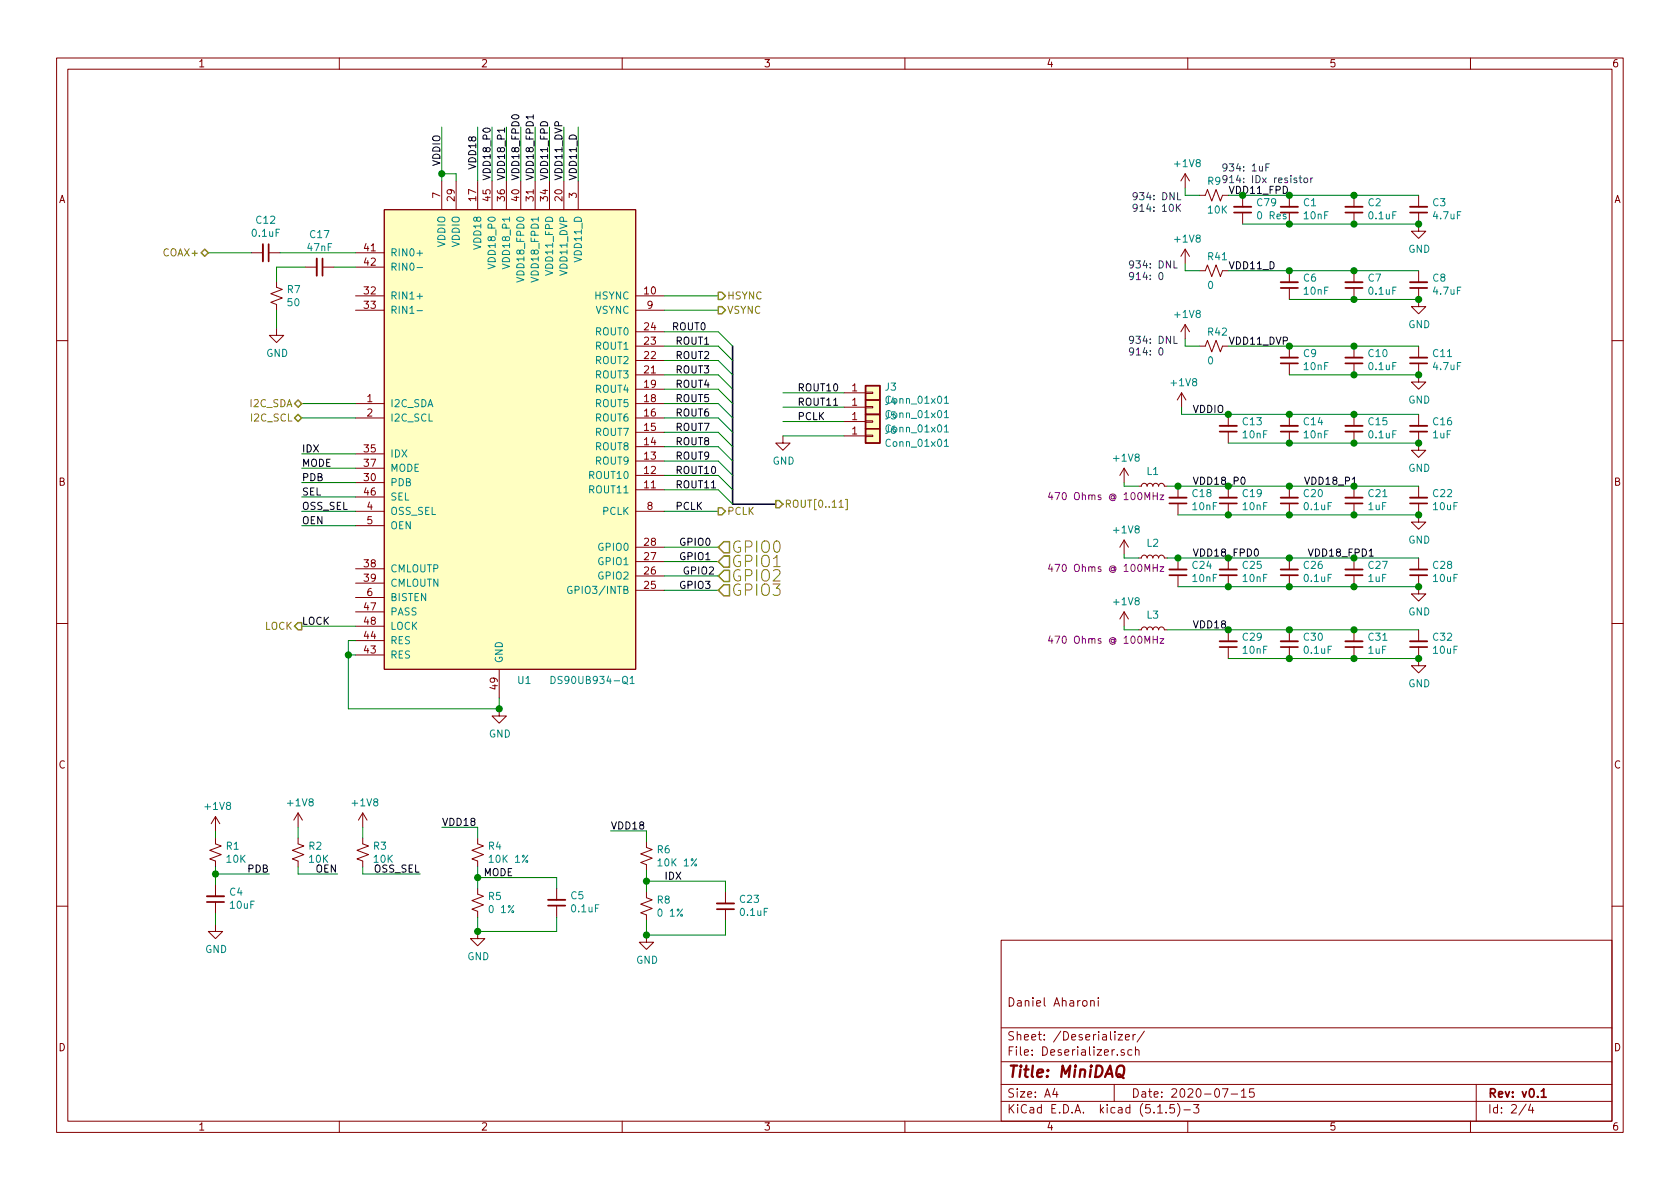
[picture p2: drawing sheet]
EESchema Schematic File Version 4
EELAYER 30 0
EELAYER END
$Descr A4 11693 8268
encoding utf-8
Sheet 2 4
Title "MiniDAQ"
Date "2020-07-15"
Rev "v0.1"
Comp ""
Comment1 "Daniel Aharoni"
Comment2 ""
Comment3 ""
Comment4 ""
$EndDescr
$Comp
L .SERDES:DS90UB934-Q1 U1
U 1 1
P 3275 1450
F 0 "U1" H 3650 -1825 50  0000 C CNN
F 1 "DS90UB934-Q1" H 4125 -1825 50  0000 C CNN
F 2 ".Package_QFN:QFN_49_P50_700X700X100L40X24T410N" H 4575 -1850 50  0001 C CNN
F 3 "http://www.ti.com/lit/ds/symlink/ds90ub934-q1.pdf" H 4375 900 50  0001 C CNN
F 4 "DS90UB914ATRHSJQ1" H 3275 1450 50  0001 C CNN "Description"
F 5 "DS90UB914ATRHSJQ1" H 3275 1450 50  0001 C CNN "Part Number"
	1    3275 1450
	1    0    0    -1  
$EndComp
Wire Wire Line
	3075 1250 3075 1200
Wire Wire Line
	3175 1250 3175 1200
Wire Wire Line
	3175 1200 3075 1200
Connection ~ 3075 1200
Wire Wire Line
	3075 1200 3075 875 
Wire Wire Line
	3325 1250 3325 875 
Wire Wire Line
	3425 1250 3425 875 
Wire Wire Line
	3525 1250 3525 875 
Wire Wire Line
	3625 1250 3625 875 
Wire Wire Line
	3725 1250 3725 875 
Wire Wire Line
	3825 1250 3825 875 
Wire Wire Line
	3925 1250 3925 875 
Wire Wire Line
	4025 1250 4025 875 
Text Label 3075 1150 1    50   ~ 0
VDDIO
Text Label 3325 1175 1    50   ~ 0
VDD18
Text Label 3425 1250 1    50   ~ 0
VDD18_P0
Text Label 3525 1250 1    50   ~ 0
VDD18_P1
Text Label 3625 1250 1    50   ~ 0
VDD18_FPD0
Text Label 3725 1250 1    50   ~ 0
VDD18_FPD1
Text Label 3825 1250 1    50   ~ 0
VDD11_FPD
Text Label 3925 1250 1    50   ~ 0
VDD11_DVP
Text Label 4025 1250 1    50   ~ 0
VDD11_D
Wire Wire Line
	2475 1750 1950 1750
Wire Wire Line
	2475 1850 2325 1850
$Comp
L .Device:C_Small C12
U 1 1
P 1850 1750
F 0 "C12" V 1621 1750 50  0000 C CNN
F 1 "0.1uF" V 1712 1750 50  0000 C CNN
F 2 ".Capacitor:C_0201_0603Metric_L" H 1850 1750 50  0001 C CNN
F 3 "~" H 1850 1750 50  0001 C CNN
F 4 "CC0201KRX5R6BB104" H 1850 1750 50  0001 C CNN "Description"
F 5 "CC0201KRX5R6BB104" H 1850 1750 50  0001 C CNN "Part Number"
	1    1850 1750
	0    1    1    0   
$EndComp
$Comp
L .Device:C_Small C17
U 1 1
P 2225 1850
F 0 "C17" V 1996 1850 50  0000 C CNN
F 1 "47nF" V 2087 1850 50  0000 C CNN
F 2 ".Capacitor:C_0201_0603Metric_L" H 2225 1850 50  0001 C CNN
F 3 "~" H 2225 1850 50  0001 C CNN
F 4 "CC0201KRX5R5BB473" H 2225 1850 50  0001 C CNN "Description"
F 5 "CC0201KRX5R5BB473" H 2225 1850 50  0001 C CNN "Part Number"
	1    2225 1850
	0    1    1    0   
$EndComp
$Comp
L .Device:R_Small_US R7
U 1 1
P 1925 2050
F 0 "R7" H 1993 2096 50  0000 L CNN
F 1 "50" H 1993 2005 50  0000 L CNN
F 2 ".Resistor:R_0201_0603Metric_ERJ_L" H 1925 2050 50  0001 C CNN
F 3 "~" H 1925 2050 50  0001 C CNN
F 4 "ERJ-1GNF49R9C" H 1925 2050 50  0001 C CNN "Description"
F 5 "ERJ-1GNF49R9C" H 1925 2050 50  0001 C CNN "Part Number"
	1    1925 2050
	1    0    0    -1  
$EndComp
Wire Wire Line
	2125 1850 1925 1850
Wire Wire Line
	1925 1850 1925 1950
Wire Wire Line
	1925 2150 1925 2275
Wire Wire Line
	1750 1750 1450 1750
Text HLabel 1450 1750 0    50   BiDi ~ 0
COAX+
$Comp
L power:GND #PWR012
U 1 1
P 1925 2275
F 0 "#PWR012" H 1925 2025 50  0001 C CNN
F 1 "GND" H 1930 2102 50  0000 C CNN
F 2 "" H 1925 2275 50  0001 C CNN
F 3 "" H 1925 2275 50  0001 C CNN
	1    1925 2275
	1    0    0    -1  
$EndComp
Wire Wire Line
	2475 2800 2100 2800
Wire Wire Line
	2475 2900 2100 2900
Text HLabel 2100 2800 0    50   BiDi ~ 0
I2C_SDA
Text HLabel 2100 2900 0    50   BiDi ~ 0
I2C_SCL
Wire Wire Line
	2475 3150 2100 3150
Wire Wire Line
	2475 3250 2100 3250
Wire Wire Line
	2475 3350 2100 3350
Wire Wire Line
	2475 3450 2100 3450
Wire Wire Line
	2475 3550 2100 3550
Wire Wire Line
	2475 3650 2100 3650
Text Label 2100 3150 0    50   ~ 0
IDX
Text Label 2100 3250 0    50   ~ 0
MODE
Text Label 2100 3350 0    50   ~ 0
PDB
Text Label 2100 3450 0    50   ~ 0
SEL
Text Label 2100 3550 0    50   ~ 0
OSS_SEL
Text Label 2100 3650 0    50   ~ 0
OEN
Wire Wire Line
	2475 4450 2425 4450
Wire Wire Line
	2425 4450 2425 4550
Wire Wire Line
	2425 4550 2475 4550
Wire Wire Line
	3475 4850 3475 4925
Wire Wire Line
	3475 4925 2425 4925
Wire Wire Line
	2425 4925 2425 4550
Connection ~ 2425 4550
$Comp
L power:GND #PWR020
U 1 1
P 3475 4925
F 0 "#PWR020" H 3475 4675 50  0001 C CNN
F 1 "GND" H 3480 4752 50  0000 C CNN
F 2 "" H 3475 4925 50  0001 C CNN
F 3 "" H 3475 4925 50  0001 C CNN
	1    3475 4925
	1    0    0    -1  
$EndComp
Connection ~ 3475 4925
Wire Wire Line
	5000 3800 4625 3800
Wire Wire Line
	5000 3900 4625 3900
Wire Wire Line
	5000 4000 4625 4000
Wire Wire Line
	5000 4100 4625 4100
Wire Wire Line
	5000 2050 4625 2050
Wire Wire Line
	5000 2150 4625 2150
Wire Wire Line
	5000 2300 4625 2300
Wire Wire Line
	5000 2400 4625 2400
Wire Wire Line
	5000 2500 4625 2500
Wire Wire Line
	5000 2600 4625 2600
Wire Wire Line
	5000 2700 4625 2700
Wire Wire Line
	5000 2800 4625 2800
Wire Wire Line
	5000 2900 4625 2900
Wire Wire Line
	5000 3000 4625 3000
Wire Wire Line
	5000 3100 4625 3100
Wire Wire Line
	5000 3200 4625 3200
Wire Wire Line
	5000 3300 4625 3300
Wire Wire Line
	5000 3400 4625 3400
Wire Wire Line
	5000 3550 4625 3550
Text HLabel 5000 3550 2    50   Output ~ 0
PCLK
Text HLabel 5000 2050 2    50   Output ~ 0
HSYNC
Text HLabel 5000 2150 2    50   Output ~ 0
VSYNC
Entry Wire Line
	5000 2300 5100 2400
Entry Wire Line
	5000 2400 5100 2500
Entry Wire Line
	5000 2500 5100 2600
Entry Wire Line
	5000 2600 5100 2700
Entry Wire Line
	5000 2700 5100 2800
Entry Wire Line
	5000 2800 5100 2900
Entry Wire Line
	5000 2900 5100 3000
Entry Wire Line
	5000 3000 5100 3100
Entry Wire Line
	5000 3100 5100 3200
Entry Wire Line
	5000 3200 5100 3300
Entry Wire Line
	5000 3300 5100 3400
Entry Wire Line
	5000 3400 5100 3500
Wire Bus Line
	5100 3500 5400 3500
Text HLabel 5400 3500 2    50   Output ~ 0
ROUT[0..11]
Text Label 4675 2300 0    50   ~ 0
ROUT0
Text Label 4700 2400 0    50   ~ 0
ROUT1
Text Label 4700 2500 0    50   ~ 0
ROUT2
Text Label 4700 2600 0    50   ~ 0
ROUT3
Text Label 4700 2700 0    50   ~ 0
ROUT4
Text Label 4700 2800 0    50   ~ 0
ROUT5
Text Label 4700 2900 0    50   ~ 0
ROUT6
Text Label 4700 3000 0    50   ~ 0
ROUT7
Text Label 4700 3100 0    50   ~ 0
ROUT8
Text Label 4700 3200 0    50   ~ 0
ROUT9
Text Label 4700 3300 0    50   ~ 0
ROUT10
Text Label 4700 3400 0    50   ~ 0
ROUT11
$Comp
L .Device:C_Small C4
U 1 1
P 1500 6250
F 0 "C4" H 1408 6204 50  0000 R CNN
F 1 "10uF" H 1408 6295 50  0000 R CNN
F 2 ".Capacitor:C_0402_1005Metric_L" H 1500 6250 50  0001 C CNN
F 3 "~" H 1500 6250 50  0001 C CNN
F 4 "CC0402MRX5R5BB106" H 1500 6250 50  0001 C CNN "Description"
F 5 "CC0402MRX5R5BB106" H 1500 6250 50  0001 C CNN "Part Number"
	1    1500 6250
	-1   0    0    1   
$EndComp
$Comp
L .Device:R_Small_US R1
U 1 1
P 1500 5925
F 0 "R1" H 1568 5971 50  0000 L CNN
F 1 "10K" H 1568 5880 50  0000 L CNN
F 2 ".Resistor:R_0201_0603Metric_ERJ_L" H 1500 5925 50  0001 C CNN
F 3 "~" H 1500 5925 50  0001 C CNN
F 4 "ERJ-1GNF1002C" H 1500 5925 50  0001 C CNN "Description"
F 5 "ERJ-1GNF1002C" H 1500 5925 50  0001 C CNN "Part Number"
	1    1500 5925
	1    0    0    -1  
$EndComp
Wire Wire Line
	1500 6150 1500 6075
Wire Wire Line
	1500 6075 1875 6075
Connection ~ 1500 6075
Wire Wire Line
	1500 6075 1500 6025
Wire Wire Line
	1500 5825 1500 5775
Wire Wire Line
	1500 6350 1500 6425
$Comp
L power:GND #PWR05
U 1 1
P 1500 6425
F 0 "#PWR05" H 1500 6175 50  0001 C CNN
F 1 "GND" H 1505 6252 50  0000 C CNN
F 2 "" H 1500 6425 50  0001 C CNN
F 3 "" H 1500 6425 50  0001 C CNN
	1    1500 6425
	1    0    0    -1  
$EndComp
$Comp
L power:+1V8 #PWR03
U 1 1
P 1500 5775
F 0 "#PWR03" H 1500 5625 50  0001 C CNN
F 1 "+1V8" H 1515 5948 50  0000 C CNN
F 2 "" H 1500 5775 50  0001 C CNN
F 3 "" H 1500 5775 50  0001 C CNN
	1    1500 5775
	1    0    0    -1  
$EndComp
Text Label 1875 6075 2    50   ~ 0
PDB
$Comp
L .Device:R_Small_US R2
U 1 1
P 2075 5925
F 0 "R2" H 2143 5971 50  0000 L CNN
F 1 "10K" H 2143 5880 50  0000 L CNN
F 2 ".Resistor:R_0201_0603Metric_ERJ_L" H 2075 5925 50  0001 C CNN
F 3 "~" H 2075 5925 50  0001 C CNN
F 4 "ERJ-1GNF1002C" H 2075 5925 50  0001 C CNN "Description"
F 5 "ERJ-1GNF1002C" H 2075 5925 50  0001 C CNN "Part Number"
	1    2075 5925
	1    0    0    -1  
$EndComp
$Comp
L .Device:R_Small_US R3
U 1 1
P 2525 5925
F 0 "R3" H 2593 5971 50  0000 L CNN
F 1 "10K" H 2593 5880 50  0000 L CNN
F 2 ".Resistor:R_0201_0603Metric_ERJ_L" H 2525 5925 50  0001 C CNN
F 3 "~" H 2525 5925 50  0001 C CNN
F 4 "ERJ-1GNF1002C" H 2525 5925 50  0001 C CNN "Description"
F 5 "ERJ-1GNF1002C" H 2525 5925 50  0001 C CNN "Part Number"
	1    2525 5925
	1    0    0    -1  
$EndComp
Wire Wire Line
	2075 6025 2075 6075
Wire Wire Line
	2075 6075 2350 6075
Wire Wire Line
	2525 6025 2525 6075
Wire Wire Line
	2525 6075 2925 6075
Wire Wire Line
	2525 5825 2525 5750
Wire Wire Line
	2075 5825 2075 5750
$Comp
L power:+1V8 #PWR01
U 1 1
P 2075 5750
F 0 "#PWR01" H 2075 5600 50  0001 C CNN
F 1 "+1V8" H 2090 5923 50  0000 C CNN
F 2 "" H 2075 5750 50  0001 C CNN
F 3 "" H 2075 5750 50  0001 C CNN
	1    2075 5750
	1    0    0    -1  
$EndComp
$Comp
L power:+1V8 #PWR02
U 1 1
P 2525 5750
F 0 "#PWR02" H 2525 5600 50  0001 C CNN
F 1 "+1V8" H 2540 5923 50  0000 C CNN
F 2 "" H 2525 5750 50  0001 C CNN
F 3 "" H 2525 5750 50  0001 C CNN
	1    2525 5750
	1    0    0    -1  
$EndComp
Text Label 2350 6075 2    50   ~ 0
OEN
Text Label 2925 6075 2    50   ~ 0
OSS_SEL
$Comp
L .Device:R_Small_US R4
U 1 1
P 3325 5925
F 0 "R4" H 3393 5971 50  0000 L CNN
F 1 "10K 1%" H 3393 5880 50  0000 L CNN
F 2 ".Resistor:R_0201_0603Metric_ERJ_L" H 3325 5925 50  0001 C CNN
F 3 "~" H 3325 5925 50  0001 C CNN
F 4 "ERJ-1GNF1002C" H 3325 5925 50  0001 C CNN "Description"
F 5 "ERJ-1GNF1002C" H 3325 5925 50  0001 C CNN "Part Number"
	1    3325 5925
	1    0    0    -1  
$EndComp
$Comp
L .Device:R_Small_US R5
U 1 1
P 3325 6275
F 0 "R5" H 3393 6321 50  0000 L CNN
F 1 "0 1%" H 3393 6230 50  0000 L CNN
F 2 ".Resistor:R_0201_0603Metric_ERJ_L" H 3325 6275 50  0001 C CNN
F 3 "~" H 3325 6275 50  0001 C CNN
F 4 "ERJ-1GN0R00C" H 3325 6275 50  0001 C CNN "Description"
F 5 "ERJ-1GN0R00C" H 3325 6275 50  0001 C CNN "Part Number"
	1    3325 6275
	1    0    0    -1  
$EndComp
Wire Wire Line
	3325 6025 3325 6100
Wire Wire Line
	3325 6375 3325 6475
Wire Wire Line
	3325 5825 3325 5750
Connection ~ 3325 6100
Wire Wire Line
	3325 6100 3325 6175
Text Label 3575 6100 2    50   ~ 0
MODE
$Comp
L .Device:C_Small C5
U 1 1
P 3875 6275
F 0 "C5" H 3783 6229 50  0000 R CNN
F 1 "0.1uF" H 3783 6320 50  0000 R CNN
F 2 ".Capacitor:C_0201_0603Metric_L" H 3875 6275 50  0001 C CNN
F 3 "~" H 3875 6275 50  0001 C CNN
F 4 "CC0201KRX5R6BB104" H 3875 6275 50  0001 C CNN "Description"
F 5 "CC0201KRX5R6BB104" H 3875 6275 50  0001 C CNN "Part Number"
	1    3875 6275
	-1   0    0    1   
$EndComp
$Comp
L power:GND #PWR07
U 1 1
P 3325 6475
F 0 "#PWR07" H 3325 6225 50  0001 C CNN
F 1 "GND" H 3330 6302 50  0000 C CNN
F 2 "" H 3325 6475 50  0001 C CNN
F 3 "" H 3325 6475 50  0001 C CNN
	1    3325 6475
	1    0    0    -1  
$EndComp
Connection ~ 3325 6475
Wire Wire Line
	3325 6475 3875 6475
Wire Wire Line
	3875 6100 3875 6175
Wire Wire Line
	3325 6100 3875 6100
Wire Wire Line
	3875 6375 3875 6475
$Comp
L .Device:C_Small C2
U 1 1
P 9425 1450
F 0 "C2" H 9333 1404 50  0000 R CNN
F 1 "0.1uF" H 9333 1495 50  0000 R CNN
F 2 ".Capacitor:C_0201_0603Metric_L" H 9425 1450 50  0001 C CNN
F 3 "~" H 9425 1450 50  0001 C CNN
F 4 "CC0201KRX5R6BB104" H 9425 1450 50  0001 C CNN "Description"
F 5 "CC0201KRX5R6BB104" H 9425 1450 50  0001 C CNN "Part Number"
	1    9425 1450
	-1   0    0    1   
$EndComp
$Comp
L .Device:C_Small C1
U 1 1
P 8975 1450
F 0 "C1" H 8883 1404 50  0000 R CNN
F 1 "10nF" H 8883 1495 50  0000 R CNN
F 2 ".Capacitor:C_0201_0603Metric_L" H 8975 1450 50  0001 C CNN
F 3 "~" H 8975 1450 50  0001 C CNN
F 4 "CC0201KRX7R7BB103" H 8975 1450 50  0001 C CNN "Description"
F 5 "CC0201KRX7R7BB103" H 8975 1450 50  0001 C CNN "Part Number"
	1    8975 1450
	-1   0    0    1   
$EndComp
$Comp
L .Device:C_Small C3
U 1 1
P 9875 1450
F 0 "C3" H 9783 1404 50  0000 R CNN
F 1 "4.7uF" H 9783 1495 50  0000 R CNN
F 2 ".Capacitor:C_0402_1005Metric_L" H 9875 1450 50  0001 C CNN
F 3 "~" H 9875 1450 50  0001 C CNN
F 4 "CC0402MRX5R6BB475" H 9875 1450 50  0001 C CNN "Description"
F 5 "CC0402MRX5R6BB475" H 9875 1450 50  0001 C CNN "Part Number"
	1    9875 1450
	-1   0    0    1   
$EndComp
Wire Wire Line
	9875 1350 9425 1350
Connection ~ 9425 1350
Wire Wire Line
	9425 1350 8975 1350
Wire Wire Line
	8975 1550 9425 1550
Connection ~ 9425 1550
Wire Wire Line
	9425 1550 9875 1550
$Comp
L power:GND #PWR04
U 1 1
P 9875 1550
F 0 "#PWR04" H 9875 1300 50  0001 C CNN
F 1 "GND" H 9880 1377 50  0000 C CNN
F 2 "" H 9875 1550 50  0001 C CNN
F 3 "" H 9875 1550 50  0001 C CNN
	1    9875 1550
	1    0    0    -1  
$EndComp
Connection ~ 9875 1550
Text Label 8550 1350 0    50   ~ 0
VDD11_FPD
Wire Wire Line
	8975 1350 8650 1350
Connection ~ 8975 1350
$Comp
L .Device:C_Small C7
U 1 1
P 9425 1975
F 0 "C7" H 9333 1929 50  0000 R CNN
F 1 "0.1uF" H 9333 2020 50  0000 R CNN
F 2 ".Capacitor:C_0201_0603Metric_L" H 9425 1975 50  0001 C CNN
F 3 "~" H 9425 1975 50  0001 C CNN
F 4 "CC0201KRX5R6BB104" H 9425 1975 50  0001 C CNN "Description"
F 5 "CC0201KRX5R6BB104" H 9425 1975 50  0001 C CNN "Part Number"
	1    9425 1975
	-1   0    0    1   
$EndComp
$Comp
L .Device:C_Small C6
U 1 1
P 8975 1975
F 0 "C6" H 8883 1929 50  0000 R CNN
F 1 "10nF" H 8883 2020 50  0000 R CNN
F 2 ".Capacitor:C_0201_0603Metric_L" H 8975 1975 50  0001 C CNN
F 3 "~" H 8975 1975 50  0001 C CNN
F 4 "CC0201KRX7R7BB103" H 8975 1975 50  0001 C CNN "Description"
F 5 "CC0201KRX7R7BB103" H 8975 1975 50  0001 C CNN "Part Number"
	1    8975 1975
	-1   0    0    1   
$EndComp
$Comp
L .Device:C_Small C8
U 1 1
P 9875 1975
F 0 "C8" H 9783 1929 50  0000 R CNN
F 1 "4.7uF" H 9783 2020 50  0000 R CNN
F 2 ".Capacitor:C_0402_1005Metric_L" H 9875 1975 50  0001 C CNN
F 3 "~" H 9875 1975 50  0001 C CNN
F 4 "CC0402MRX5R6BB475" H 9875 1975 50  0001 C CNN "Description"
F 5 "CC0402MRX5R6BB475" H 9875 1975 50  0001 C CNN "Part Number"
	1    9875 1975
	-1   0    0    1   
$EndComp
Wire Wire Line
	9875 1875 9425 1875
Connection ~ 9425 1875
Wire Wire Line
	9425 1875 8975 1875
Wire Wire Line
	8975 2075 9425 2075
Connection ~ 9425 2075
Wire Wire Line
	9425 2075 9875 2075
$Comp
L power:GND #PWR06
U 1 1
P 9875 2075
F 0 "#PWR06" H 9875 1825 50  0001 C CNN
F 1 "GND" H 9880 1902 50  0000 C CNN
F 2 "" H 9875 2075 50  0001 C CNN
F 3 "" H 9875 2075 50  0001 C CNN
	1    9875 2075
	1    0    0    -1  
$EndComp
Connection ~ 9875 2075
Text Label 8550 1875 0    50   ~ 0
VDD11_D
Wire Wire Line
	8975 1875 8550 1875
Connection ~ 8975 1875
$Comp
L .Device:C_Small C10
U 1 1
P 9425 2500
F 0 "C10" H 9333 2454 50  0000 R CNN
F 1 "0.1uF" H 9333 2545 50  0000 R CNN
F 2 ".Capacitor:C_0201_0603Metric_L" H 9425 2500 50  0001 C CNN
F 3 "~" H 9425 2500 50  0001 C CNN
F 4 "CC0201KRX5R6BB104" H 9425 2500 50  0001 C CNN "Description"
F 5 "CC0201KRX5R6BB104" H 9425 2500 50  0001 C CNN "Part Number"
	1    9425 2500
	-1   0    0    1   
$EndComp
$Comp
L .Device:C_Small C9
U 1 1
P 8975 2500
F 0 "C9" H 8883 2454 50  0000 R CNN
F 1 "10nF" H 8883 2545 50  0000 R CNN
F 2 ".Capacitor:C_0201_0603Metric_L" H 8975 2500 50  0001 C CNN
F 3 "~" H 8975 2500 50  0001 C CNN
F 4 "CC0201KRX7R7BB103" H 8975 2500 50  0001 C CNN "Description"
F 5 "CC0201KRX7R7BB103" H 8975 2500 50  0001 C CNN "Part Number"
	1    8975 2500
	-1   0    0    1   
$EndComp
$Comp
L .Device:C_Small C11
U 1 1
P 9875 2500
F 0 "C11" H 9783 2454 50  0000 R CNN
F 1 "4.7uF" H 9783 2545 50  0000 R CNN
F 2 ".Capacitor:C_0402_1005Metric_L" H 9875 2500 50  0001 C CNN
F 3 "~" H 9875 2500 50  0001 C CNN
F 4 "CC0402MRX5R6BB475" H 9875 2500 50  0001 C CNN "Description"
F 5 "CC0402MRX5R6BB475" H 9875 2500 50  0001 C CNN "Part Number"
	1    9875 2500
	-1   0    0    1   
$EndComp
Wire Wire Line
	9875 2400 9425 2400
Connection ~ 9425 2400
Wire Wire Line
	9425 2400 8975 2400
Wire Wire Line
	8975 2600 9425 2600
Connection ~ 9425 2600
Wire Wire Line
	9425 2600 9875 2600
$Comp
L power:GND #PWR08
U 1 1
P 9875 2600
F 0 "#PWR08" H 9875 2350 50  0001 C CNN
F 1 "GND" H 9880 2427 50  0000 C CNN
F 2 "" H 9875 2600 50  0001 C CNN
F 3 "" H 9875 2600 50  0001 C CNN
	1    9875 2600
	1    0    0    -1  
$EndComp
Connection ~ 9875 2600
Text Label 8550 2400 0    50   ~ 0
VDD11_DVP
Wire Wire Line
	8975 2400 8550 2400
Connection ~ 8975 2400
$Comp
L .Device:C_Small C15
U 1 1
P 9425 2975
F 0 "C15" H 9333 2929 50  0000 R CNN
F 1 "0.1uF" H 9333 3020 50  0000 R CNN
F 2 ".Capacitor:C_0201_0603Metric_L" H 9425 2975 50  0001 C CNN
F 3 "~" H 9425 2975 50  0001 C CNN
F 4 "CC0201KRX5R6BB104" H 9425 2975 50  0001 C CNN "Description"
F 5 "CC0201KRX5R6BB104" H 9425 2975 50  0001 C CNN "Part Number"
	1    9425 2975
	-1   0    0    1   
$EndComp
$Comp
L .Device:C_Small C14
U 1 1
P 8975 2975
F 0 "C14" H 8883 2929 50  0000 R CNN
F 1 "10nF" H 8883 3020 50  0000 R CNN
F 2 ".Capacitor:C_0201_0603Metric_L" H 8975 2975 50  0001 C CNN
F 3 "~" H 8975 2975 50  0001 C CNN
F 4 "CC0201KRX7R7BB103" H 8975 2975 50  0001 C CNN "Description"
F 5 "CC0201KRX7R7BB103" H 8975 2975 50  0001 C CNN "Part Number"
	1    8975 2975
	-1   0    0    1   
$EndComp
$Comp
L .Device:C_Small C16
U 1 1
P 9875 2975
F 0 "C16" H 9783 2929 50  0000 R CNN
F 1 "1uF" H 9783 3020 50  0000 R CNN
F 2 ".Capacitor:C_0201_0603Metric_L" H 9875 2975 50  0001 C CNN
F 3 "~" H 9875 2975 50  0001 C CNN
F 4 "CC0201MRX5R5BB105" H 9875 2975 50  0001 C CNN "Description"
F 5 "CC0201MRX5R5BB105" H 9875 2975 50  0001 C CNN "Part Number"
	1    9875 2975
	-1   0    0    1   
$EndComp
Wire Wire Line
	9875 2875 9425 2875
Connection ~ 9425 2875
Wire Wire Line
	9425 2875 8975 2875
Wire Wire Line
	8975 3075 9425 3075
Connection ~ 9425 3075
Wire Wire Line
	9425 3075 9875 3075
$Comp
L power:GND #PWR010
U 1 1
P 9875 3075
F 0 "#PWR010" H 9875 2825 50  0001 C CNN
F 1 "GND" H 9880 2902 50  0000 C CNN
F 2 "" H 9875 3075 50  0001 C CNN
F 3 "" H 9875 3075 50  0001 C CNN
	1    9875 3075
	1    0    0    -1  
$EndComp
Connection ~ 9875 3075
Text Label 8300 2875 0    50   ~ 0
VDDIO
Wire Wire Line
	8975 2875 8550 2875
Connection ~ 8975 2875
$Comp
L .Device:C_Small C13
U 1 1
P 8550 2975
F 0 "C13" H 8458 2929 50  0000 R CNN
F 1 "10nF" H 8458 3020 50  0000 R CNN
F 2 ".Capacitor:C_0201_0603Metric_L" H 8550 2975 50  0001 C CNN
F 3 "~" H 8550 2975 50  0001 C CNN
F 4 "CC0201KRX7R7BB103" H 8550 2975 50  0001 C CNN "Description"
F 5 "CC0201KRX7R7BB103" H 8550 2975 50  0001 C CNN "Part Number"
	1    8550 2975
	-1   0    0    1   
$EndComp
Connection ~ 8550 2875
Wire Wire Line
	8550 2875 8225 2875
Wire Wire Line
	8225 2875 8225 2825
$Comp
L power:+1V8 #PWR09
U 1 1
P 8225 2825
F 0 "#PWR09" H 8225 2675 50  0001 C CNN
F 1 "+1V8" H 8240 2998 50  0000 C CNN
F 2 "" H 8225 2825 50  0001 C CNN
F 3 "" H 8225 2825 50  0001 C CNN
	1    8225 2825
	1    0    0    -1  
$EndComp
Wire Wire Line
	8975 3075 8550 3075
Connection ~ 8975 3075
$Comp
L .Device:C_Small C21
U 1 1
P 9425 3475
F 0 "C21" H 9333 3429 50  0000 R CNN
F 1 "1uF" H 9333 3520 50  0000 R CNN
F 2 ".Capacitor:C_0201_0603Metric_L" H 9425 3475 50  0001 C CNN
F 3 "~" H 9425 3475 50  0001 C CNN
F 4 "CC0201MRX5R5BB105" H 9425 3475 50  0001 C CNN "Description"
F 5 "CC0201MRX5R5BB105" H 9425 3475 50  0001 C CNN "Part Number"
	1    9425 3475
	-1   0    0    1   
$EndComp
$Comp
L .Device:C_Small C20
U 1 1
P 8975 3475
F 0 "C20" H 8883 3429 50  0000 R CNN
F 1 "0.1uF" H 8883 3520 50  0000 R CNN
F 2 ".Capacitor:C_0201_0603Metric_L" H 8975 3475 50  0001 C CNN
F 3 "~" H 8975 3475 50  0001 C CNN
F 4 "CC0201KRX5R6BB104" H 8975 3475 50  0001 C CNN "Description"
F 5 "CC0201KRX5R6BB104" H 8975 3475 50  0001 C CNN "Part Number"
	1    8975 3475
	-1   0    0    1   
$EndComp
$Comp
L .Device:C_Small C22
U 1 1
P 9875 3475
F 0 "C22" H 9783 3429 50  0000 R CNN
F 1 "10uF" H 9783 3520 50  0000 R CNN
F 2 ".Capacitor:C_0402_1005Metric_L" H 9875 3475 50  0001 C CNN
F 3 "~" H 9875 3475 50  0001 C CNN
F 4 "CC0402MRX5R5BB106" H 9875 3475 50  0001 C CNN "Description"
F 5 "CC0402MRX5R5BB106" H 9875 3475 50  0001 C CNN "Part Number"
	1    9875 3475
	-1   0    0    1   
$EndComp
Wire Wire Line
	9875 3375 9425 3375
Connection ~ 9425 3375
Wire Wire Line
	9425 3375 8975 3375
Wire Wire Line
	8975 3575 9425 3575
Connection ~ 9425 3575
Wire Wire Line
	9425 3575 9875 3575
Connection ~ 9875 3575
Text Label 8300 3375 0    50   ~ 0
VDD18_P0
Wire Wire Line
	8975 3375 8550 3375
Connection ~ 8975 3375
$Comp
L .Device:C_Small C19
U 1 1
P 8550 3475
F 0 "C19" H 8458 3429 50  0000 R CNN
F 1 "10nF" H 8458 3520 50  0000 R CNN
F 2 ".Capacitor:C_0201_0603Metric_L" H 8550 3475 50  0001 C CNN
F 3 "~" H 8550 3475 50  0001 C CNN
F 4 "CC0201KRX7R7BB103" H 8550 3475 50  0001 C CNN "Description"
F 5 "CC0201KRX7R7BB103" H 8550 3475 50  0001 C CNN "Part Number"
	1    8550 3475
	-1   0    0    1   
$EndComp
Connection ~ 8550 3375
Wire Wire Line
	8975 3575 8550 3575
Connection ~ 8975 3575
$Comp
L power:+1V8 #PWR011
U 1 1
P 7825 3350
F 0 "#PWR011" H 7825 3200 50  0001 C CNN
F 1 "+1V8" H 7840 3523 50  0000 C CNN
F 2 "" H 7825 3350 50  0001 C CNN
F 3 "" H 7825 3350 50  0001 C CNN
	1    7825 3350
	1    0    0    -1  
$EndComp
$Comp
L .Device:C_Small C18
U 1 1
P 8200 3475
F 0 "C18" H 8108 3429 50  0000 R CNN
F 1 "10nF" H 8108 3520 50  0000 R CNN
F 2 ".Capacitor:C_0201_0603Metric_L" H 8200 3475 50  0001 C CNN
F 3 "~" H 8200 3475 50  0001 C CNN
F 4 "CC0201KRX7R7BB103" H 8200 3475 50  0001 C CNN "Description"
F 5 "CC0201KRX7R7BB103" H 8200 3475 50  0001 C CNN "Part Number"
	1    8200 3475
	-1   0    0    1   
$EndComp
Wire Wire Line
	8200 3375 8550 3375
$Comp
L .Inductor:BLM18PG471SN1D L1
U 1 1
P 8025 3375
F 0 "L1" V 8125 3375 50  0000 C CNN
F 1 "BLM18PG471SN1D" H 8075 3225 50  0001 L CNN
F 2 ".Inductor:L_0603_1608Metric_L" H 8075 3675 50  0001 C CNN
F 3 "https://www.murata.com/en-us/products/productdata/8796738650142/ENFA0003.pdf" H 8025 3375 50  0001 C CNN
F 4 "470 Ohms @ 100MHz" V 7950 3700 50  0000 C CNN "Note"
F 5 "0603" H 8175 3125 50  0001 C CNN "Size"
F 6 "BLM18PG471SN1D" H 8025 3375 50  0001 C CNN "Description"
F 7 "BLM18PG471SN1D" H 8025 3375 50  0001 C CNN "Part Number"
	1    8025 3375
	0    -1   -1   0   
$EndComp
Wire Wire Line
	8200 3375 8125 3375
Connection ~ 8200 3375
Wire Wire Line
	7925 3375 7825 3375
Wire Wire Line
	7825 3375 7825 3350
$Comp
L power:GND #PWR013
U 1 1
P 9875 3575
F 0 "#PWR013" H 9875 3325 50  0001 C CNN
F 1 "GND" H 9880 3402 50  0000 C CNN
F 2 "" H 9875 3575 50  0001 C CNN
F 3 "" H 9875 3575 50  0001 C CNN
	1    9875 3575
	1    0    0    -1  
$EndComp
$Comp
L .Device:C_Small C27
U 1 1
P 9425 3975
F 0 "C27" H 9333 3929 50  0000 R CNN
F 1 "1uF" H 9333 4020 50  0000 R CNN
F 2 ".Capacitor:C_0201_0603Metric_L" H 9425 3975 50  0001 C CNN
F 3 "~" H 9425 3975 50  0001 C CNN
F 4 "CC0201MRX5R5BB105" H 9425 3975 50  0001 C CNN "Description"
F 5 "CC0201MRX5R5BB105" H 9425 3975 50  0001 C CNN "Part Number"
	1    9425 3975
	-1   0    0    1   
$EndComp
$Comp
L .Device:C_Small C26
U 1 1
P 8975 3975
F 0 "C26" H 8883 3929 50  0000 R CNN
F 1 "0.1uF" H 8883 4020 50  0000 R CNN
F 2 ".Capacitor:C_0201_0603Metric_L" H 8975 3975 50  0001 C CNN
F 3 "~" H 8975 3975 50  0001 C CNN
F 4 "CC0201KRX5R6BB104" H 8975 3975 50  0001 C CNN "Description"
F 5 "CC0201KRX5R6BB104" H 8975 3975 50  0001 C CNN "Part Number"
	1    8975 3975
	-1   0    0    1   
$EndComp
$Comp
L .Device:C_Small C28
U 1 1
P 9875 3975
F 0 "C28" H 9783 3929 50  0000 R CNN
F 1 "10uF" H 9783 4020 50  0000 R CNN
F 2 ".Capacitor:C_0402_1005Metric_L" H 9875 3975 50  0001 C CNN
F 3 "~" H 9875 3975 50  0001 C CNN
F 4 "CC0402MRX5R5BB106" H 9875 3975 50  0001 C CNN "Description"
F 5 "CC0402MRX5R5BB106" H 9875 3975 50  0001 C CNN "Part Number"
	1    9875 3975
	-1   0    0    1   
$EndComp
Wire Wire Line
	9875 3875 9425 3875
Connection ~ 9425 3875
Wire Wire Line
	9425 3875 8975 3875
Wire Wire Line
	8975 4075 9425 4075
Connection ~ 9425 4075
Wire Wire Line
	9425 4075 9875 4075
Connection ~ 9875 4075
Text Label 8300 3875 0    50   ~ 0
VDD18_FPD0
Wire Wire Line
	8975 3875 8550 3875
Connection ~ 8975 3875
$Comp
L .Device:C_Small C25
U 1 1
P 8550 3975
F 0 "C25" H 8458 3929 50  0000 R CNN
F 1 "10nF" H 8458 4020 50  0000 R CNN
F 2 ".Capacitor:C_0201_0603Metric_L" H 8550 3975 50  0001 C CNN
F 3 "~" H 8550 3975 50  0001 C CNN
F 4 "CC0201KRX7R7BB103" H 8550 3975 50  0001 C CNN "Description"
F 5 "CC0201KRX7R7BB103" H 8550 3975 50  0001 C CNN "Part Number"
	1    8550 3975
	-1   0    0    1   
$EndComp
Connection ~ 8550 3875
Wire Wire Line
	8975 4075 8550 4075
Connection ~ 8975 4075
$Comp
L power:+1V8 #PWR015
U 1 1
P 7825 3850
F 0 "#PWR015" H 7825 3700 50  0001 C CNN
F 1 "+1V8" H 7840 4023 50  0000 C CNN
F 2 "" H 7825 3850 50  0001 C CNN
F 3 "" H 7825 3850 50  0001 C CNN
	1    7825 3850
	1    0    0    -1  
$EndComp
$Comp
L .Device:C_Small C24
U 1 1
P 8200 3975
F 0 "C24" H 8108 3929 50  0000 R CNN
F 1 "10nF" H 8108 4020 50  0000 R CNN
F 2 ".Capacitor:C_0201_0603Metric_L" H 8200 3975 50  0001 C CNN
F 3 "~" H 8200 3975 50  0001 C CNN
F 4 "CC0201KRX7R7BB103" H 8200 3975 50  0001 C CNN "Description"
F 5 "CC0201KRX7R7BB103" H 8200 3975 50  0001 C CNN "Part Number"
	1    8200 3975
	-1   0    0    1   
$EndComp
Wire Wire Line
	8200 3875 8550 3875
$Comp
L .Inductor:BLM18PG471SN1D L2
U 1 1
P 8025 3875
F 0 "L2" V 8125 3875 50  0000 C CNN
F 1 "BLM18PG471SN1D" H 8075 3725 50  0001 L CNN
F 2 ".Inductor:L_0603_1608Metric_L" H 8075 4175 50  0001 C CNN
F 3 "https://www.murata.com/en-us/products/productdata/8796738650142/ENFA0003.pdf" H 8025 3875 50  0001 C CNN
F 4 "470 Ohms @ 100MHz" V 7950 4200 50  0000 C CNN "Note"
F 5 "0603" H 8175 3625 50  0001 C CNN "Size"
F 6 "BLM18PG471SN1D" H 8025 3875 50  0001 C CNN "Description"
F 7 "BLM18PG471SN1D" H 8025 3875 50  0001 C CNN "Part Number"
	1    8025 3875
	0    -1   -1   0   
$EndComp
Wire Wire Line
	8200 3875 8125 3875
Connection ~ 8200 3875
Wire Wire Line
	7925 3875 7825 3875
Wire Wire Line
	7825 3875 7825 3850
Wire Wire Line
	8200 3575 8550 3575
Connection ~ 8550 3575
Wire Wire Line
	8200 4075 8550 4075
Connection ~ 8550 4075
Text Label 9075 3375 0    50   ~ 0
VDD18_P1
Text Label 9100 3875 0    50   ~ 0
VDD18_FPD1
$Comp
L power:GND #PWR016
U 1 1
P 9875 4075
F 0 "#PWR016" H 9875 3825 50  0001 C CNN
F 1 "GND" H 9880 3902 50  0000 C CNN
F 2 "" H 9875 4075 50  0001 C CNN
F 3 "" H 9875 4075 50  0001 C CNN
	1    9875 4075
	1    0    0    -1  
$EndComp
$Comp
L .Device:C_Small C31
U 1 1
P 9425 4475
F 0 "C31" H 9333 4429 50  0000 R CNN
F 1 "1uF" H 9333 4520 50  0000 R CNN
F 2 ".Capacitor:C_0201_0603Metric_L" H 9425 4475 50  0001 C CNN
F 3 "~" H 9425 4475 50  0001 C CNN
F 4 "CC0201MRX5R5BB105" H 9425 4475 50  0001 C CNN "Description"
F 5 "CC0201MRX5R5BB105" H 9425 4475 50  0001 C CNN "Part Number"
	1    9425 4475
	-1   0    0    1   
$EndComp
$Comp
L .Device:C_Small C30
U 1 1
P 8975 4475
F 0 "C30" H 8883 4429 50  0000 R CNN
F 1 "0.1uF" H 8883 4520 50  0000 R CNN
F 2 ".Capacitor:C_0201_0603Metric_L" H 8975 4475 50  0001 C CNN
F 3 "~" H 8975 4475 50  0001 C CNN
F 4 "CC0201KRX5R6BB104" H 8975 4475 50  0001 C CNN "Description"
F 5 "CC0201KRX5R6BB104" H 8975 4475 50  0001 C CNN "Part Number"
	1    8975 4475
	-1   0    0    1   
$EndComp
$Comp
L .Device:C_Small C32
U 1 1
P 9875 4475
F 0 "C32" H 9783 4429 50  0000 R CNN
F 1 "10uF" H 9783 4520 50  0000 R CNN
F 2 ".Capacitor:C_0402_1005Metric_L" H 9875 4475 50  0001 C CNN
F 3 "~" H 9875 4475 50  0001 C CNN
F 4 "CC0402MRX5R5BB106" H 9875 4475 50  0001 C CNN "Description"
F 5 "CC0402MRX5R5BB106" H 9875 4475 50  0001 C CNN "Part Number"
	1    9875 4475
	-1   0    0    1   
$EndComp
Wire Wire Line
	9875 4375 9425 4375
Connection ~ 9425 4375
Wire Wire Line
	9425 4375 8975 4375
Wire Wire Line
	8975 4575 9425 4575
Connection ~ 9425 4575
Wire Wire Line
	9425 4575 9875 4575
$Comp
L power:GND #PWR018
U 1 1
P 9875 4575
F 0 "#PWR018" H 9875 4325 50  0001 C CNN
F 1 "GND" H 9880 4402 50  0000 C CNN
F 2 "" H 9875 4575 50  0001 C CNN
F 3 "" H 9875 4575 50  0001 C CNN
	1    9875 4575
	1    0    0    -1  
$EndComp
Connection ~ 9875 4575
Text Label 8300 4375 0    50   ~ 0
VDD18
Wire Wire Line
	8975 4375 8550 4375
Connection ~ 8975 4375
$Comp
L .Device:C_Small C29
U 1 1
P 8550 4475
F 0 "C29" H 8458 4429 50  0000 R CNN
F 1 "10nF" H 8458 4520 50  0000 R CNN
F 2 ".Capacitor:C_0201_0603Metric_L" H 8550 4475 50  0001 C CNN
F 3 "~" H 8550 4475 50  0001 C CNN
F 4 "CC0201KRX7R7BB103" H 8550 4475 50  0001 C CNN "Description"
F 5 "CC0201KRX7R7BB103" H 8550 4475 50  0001 C CNN "Part Number"
	1    8550 4475
	-1   0    0    1   
$EndComp
Connection ~ 8550 4375
Wire Wire Line
	8975 4575 8550 4575
Connection ~ 8975 4575
$Comp
L power:+1V8 #PWR017
U 1 1
P 7825 4350
F 0 "#PWR017" H 7825 4200 50  0001 C CNN
F 1 "+1V8" H 7840 4523 50  0000 C CNN
F 2 "" H 7825 4350 50  0001 C CNN
F 3 "" H 7825 4350 50  0001 C CNN
	1    7825 4350
	1    0    0    -1  
$EndComp
$Comp
L .Inductor:BLM18PG471SN1D L3
U 1 1
P 8025 4375
F 0 "L3" V 8125 4375 50  0000 C CNN
F 1 "BLM18PG471SN1D" H 8075 4225 50  0001 L CNN
F 2 ".Inductor:L_0603_1608Metric_L" H 8075 4675 50  0001 C CNN
F 3 "https://www.murata.com/en-us/products/productdata/8796738650142/ENFA0003.pdf" H 8025 4375 50  0001 C CNN
F 4 "470 Ohms @ 100MHz" V 7950 4700 50  0000 C CNN "Note"
F 5 "0603" H 8175 4125 50  0001 C CNN "Size"
F 6 "BLM18PG471SN1D" H 8025 4375 50  0001 C CNN "Description"
F 7 "BLM18PG471SN1D" H 8025 4375 50  0001 C CNN "Part Number"
	1    8025 4375
	0    -1   -1   0   
$EndComp
Wire Wire Line
	7925 4375 7825 4375
Wire Wire Line
	7825 4375 7825 4350
Wire Wire Line
	8125 4375 8550 4375
Text Label 3075 5750 0    50   ~ 0
VDD18
Wire Wire Line
	3325 5750 3075 5750
$Comp
L .Device:R_Small_US R6
U 1 1
P 4500 5950
F 0 "R6" H 4568 5996 50  0000 L CNN
F 1 "10K 1%" H 4568 5905 50  0000 L CNN
F 2 ".Resistor:R_0201_0603Metric_ERJ_L" H 4500 5950 50  0001 C CNN
F 3 "~" H 4500 5950 50  0001 C CNN
F 4 "ERJ-1GNF1002C" H 4500 5950 50  0001 C CNN "Description"
F 5 "ERJ-1GNF1002C" H 4500 5950 50  0001 C CNN "Part Number"
	1    4500 5950
	1    0    0    -1  
$EndComp
$Comp
L .Device:R_Small_US R8
U 1 1
P 4500 6300
F 0 "R8" H 4568 6346 50  0000 L CNN
F 1 "0 1%" H 4568 6255 50  0000 L CNN
F 2 ".Resistor:R_0201_0603Metric_ERJ_L" H 4500 6300 50  0001 C CNN
F 3 "~" H 4500 6300 50  0001 C CNN
F 4 "ERJ-1GN0R00C" H 4500 6300 50  0001 C CNN "Description"
F 5 "ERJ-1GN0R00C" H 4500 6300 50  0001 C CNN "Part Number"
	1    4500 6300
	1    0    0    -1  
$EndComp
Wire Wire Line
	4500 6050 4500 6125
Wire Wire Line
	4500 6400 4500 6500
Wire Wire Line
	4500 5850 4500 5775
Connection ~ 4500 6125
Wire Wire Line
	4500 6125 4500 6200
Text Label 4750 6125 2    50   ~ 0
IDX
$Comp
L .Device:C_Small C23
U 1 1
P 5050 6300
F 0 "C23" H 4958 6254 50  0000 R CNN
F 1 "0.1uF" H 4958 6345 50  0000 R CNN
F 2 ".Capacitor:C_0201_0603Metric_L" H 5050 6300 50  0001 C CNN
F 3 "~" H 5050 6300 50  0001 C CNN
F 4 "CC0201KRX5R6BB104" H 5050 6300 50  0001 C CNN "Description"
F 5 "CC0201KRX5R6BB104" H 5050 6300 50  0001 C CNN "Part Number"
	1    5050 6300
	-1   0    0    1   
$EndComp
$Comp
L power:GND #PWR014
U 1 1
P 4500 6500
F 0 "#PWR014" H 4500 6250 50  0001 C CNN
F 1 "GND" H 4505 6327 50  0000 C CNN
F 2 "" H 4500 6500 50  0001 C CNN
F 3 "" H 4500 6500 50  0001 C CNN
	1    4500 6500
	1    0    0    -1  
$EndComp
Connection ~ 4500 6500
Wire Wire Line
	4500 6500 5050 6500
Wire Wire Line
	5050 6125 5050 6200
Wire Wire Line
	4500 6125 5050 6125
Wire Wire Line
	5050 6400 5050 6500
Text Label 4250 5775 0    50   ~ 0
VDD18
Wire Wire Line
	4500 5775 4250 5775
Wire Wire Line
	2475 4350 2100 4350
Text Label 2100 4350 0    50   ~ 0
LOCK
Text HLabel 2100 4350 0    50   Output ~ 0
LOCK
Text Label 4725 4100 0    50   ~ 0
GPIO3
Text Label 4750 4000 0    50   ~ 0
GPIO2
Text Label 4725 3900 0    50   ~ 0
GPIO1
Text Label 4725 3800 0    50   ~ 0
GPIO0
Text HLabel 5000 3800 2    79   Input ~ 0
GPIO0
Text HLabel 5000 3900 2    79   Input ~ 0
GPIO1
Text HLabel 5000 4000 2    79   Input ~ 0
GPIO2
Text HLabel 5000 4100 2    79   Input ~ 0
GPIO3
Text Label 5550 2825 0    50   ~ 0
ROUT11
Text Label 5550 2725 0    50   ~ 0
ROUT10
$Comp
L .Connector:Conn_01x01 J3
U 1 1
P 6075 2725
F 0 "J3" H 6155 2767 50  0000 L CNN
F 1 "Conn_01x01" H 6155 2676 50  0000 L CNN
F 2 ".Connector:Conn_1x1_700_Circular_Pad" H 6075 2725 50  0001 C CNN
F 3 "~" H 6075 2725 50  0001 C CNN
	1    6075 2725
	1    0    0    -1  
$EndComp
$Comp
L .Connector:Conn_01x01 J4
U 1 1
P 6075 2825
F 0 "J4" H 6155 2867 50  0000 L CNN
F 1 "Conn_01x01" H 6155 2776 50  0000 L CNN
F 2 ".Connector:Conn_1x1_700_Circular_Pad" H 6075 2825 50  0001 C CNN
F 3 "~" H 6075 2825 50  0001 C CNN
	1    6075 2825
	1    0    0    -1  
$EndComp
Wire Wire Line
	5875 2825 5450 2825
Wire Wire Line
	5875 2725 5450 2725
$Comp
L .Connector:Conn_01x01 J5
U 1 1
P 6075 2925
F 0 "J5" H 6155 2967 50  0000 L CNN
F 1 "Conn_01x01" H 6155 2876 50  0000 L CNN
F 2 ".Connector:Conn_1x1_700_Circular_Pad" H 6075 2925 50  0001 C CNN
F 3 "~" H 6075 2925 50  0001 C CNN
	1    6075 2925
	1    0    0    -1  
$EndComp
Wire Wire Line
	5875 2925 5450 2925
Text Label 4700 3550 0    50   ~ 0
PCLK
Text Label 5550 2925 0    50   ~ 0
PCLK
$Comp
L .Connector:Conn_01x01 J6
U 1 1
P 6075 3025
F 0 "J6" H 6155 3067 50  0000 L CNN
F 1 "Conn_01x01" H 6155 2976 50  0000 L CNN
F 2 ".Connector:Conn_1x1_700_Circular_Pad" H 6075 3025 50  0001 C CNN
F 3 "~" H 6075 3025 50  0001 C CNN
	1    6075 3025
	1    0    0    -1  
$EndComp
Wire Wire Line
	5875 3025 5450 3025
$Comp
L power:GND #PWR019
U 1 1
P 5450 3025
F 0 "#PWR019" H 5450 2775 50  0001 C CNN
F 1 "GND" H 5455 2852 50  0000 C CNN
F 2 "" H 5450 3025 50  0001 C CNN
F 3 "" H 5450 3025 50  0001 C CNN
	1    5450 3025
	1    0    0    -1  
$EndComp
$Comp
L .Device:R_Small_US R42
U 1 1
P 8450 2400
F 0 "R42" V 8350 2350 50  0000 L CNN
F 1 "0" V 8550 2350 50  0000 L CNN
F 2 ".Resistor:R_0201_0603Metric_ERJ_L" H 8450 2400 50  0001 C CNN
F 3 "~" H 8450 2400 50  0001 C CNN
F 4 "ERJ-1GN0R00C" H 8450 2400 50  0001 C CNN "Description"
F 5 "ERJ-1GN0R00C" H 8450 2400 50  0001 C CNN "Part Number"
	1    8450 2400
	0    1    1    0   
$EndComp
Wire Wire Line
	8350 2400 8250 2400
Wire Wire Line
	8250 2400 8250 2350
$Comp
L power:+1V8 #PWR065
U 1 1
P 8250 2350
F 0 "#PWR065" H 8250 2200 50  0001 C CNN
F 1 "+1V8" H 8265 2523 50  0000 C CNN
F 2 "" H 8250 2350 50  0001 C CNN
F 3 "" H 8250 2350 50  0001 C CNN
	1    8250 2350
	1    0    0    -1  
$EndComp
Text Notes 7850 2475 0    50   ~ 0
934: DNL\n914: 0
$Comp
L .Device:R_Small_US R41
U 1 1
P 8450 1875
F 0 "R41" V 8350 1825 50  0000 L CNN
F 1 "0" V 8550 1825 50  0000 L CNN
F 2 ".Resistor:R_0201_0603Metric_ERJ_L" H 8450 1875 50  0001 C CNN
F 3 "~" H 8450 1875 50  0001 C CNN
F 4 "ERJ-1GN0R00C" H 8450 1875 50  0001 C CNN "Description"
F 5 "ERJ-1GN0R00C" H 8450 1875 50  0001 C CNN "Part Number"
	1    8450 1875
	0    1    1    0   
$EndComp
Wire Wire Line
	8350 1875 8250 1875
Wire Wire Line
	8250 1875 8250 1825
$Comp
L power:+1V8 #PWR022
U 1 1
P 8250 1825
F 0 "#PWR022" H 8250 1675 50  0001 C CNN
F 1 "+1V8" H 8265 1998 50  0000 C CNN
F 2 "" H 8250 1825 50  0001 C CNN
F 3 "" H 8250 1825 50  0001 C CNN
	1    8250 1825
	1    0    0    -1  
$EndComp
$Comp
L .Device:R_Small_US R9
U 1 1
P 8450 1350
F 0 "R9" V 8350 1300 50  0000 L CNN
F 1 "10K" V 8550 1300 50  0000 L CNN
F 2 ".Resistor:R_0201_0603Metric_ERJ_L" H 8450 1350 50  0001 C CNN
F 3 "~" H 8450 1350 50  0001 C CNN
F 4 "ERJ-1GNF1002C" H 8450 1350 50  0001 C CNN "Description"
F 5 "ERJ-1GNF1002C" H 8450 1350 50  0001 C CNN "Part Number"
	1    8450 1350
	0    1    1    0   
$EndComp
Wire Wire Line
	8350 1350 8250 1350
Wire Wire Line
	8250 1350 8250 1300
$Comp
L power:+1V8 #PWR021
U 1 1
P 8250 1300
F 0 "#PWR021" H 8250 1150 50  0001 C CNN
F 1 "+1V8" H 8265 1473 50  0000 C CNN
F 2 "" H 8250 1300 50  0001 C CNN
F 3 "" H 8250 1300 50  0001 C CNN
	1    8250 1300
	1    0    0    -1  
$EndComp
Text Notes 7850 1950 0    50   ~ 0
934: DNL\n914: 0
Text Notes 7875 1475 0    50   ~ 0
934: DNL\n914: 10K
$Comp
L .Device:C_Small C79
U 1 1
P 8650 1450
F 0 "C79" H 8558 1404 50  0000 R CNN
F 1 "0 Res" H 8558 1495 50  0000 R CNN
F 2 ".Capacitor:C_0201_0603Metric_L" H 8650 1450 50  0001 C CNN
F 3 "~" H 8650 1450 50  0001 C CNN
F 4 "ERJ-1GN0R00C" H 8650 1450 50  0001 C CNN "Description"
F 5 "ERJ-1GN0R00C" H 8650 1450 50  0001 C CNN "Part Number"
	1    8650 1450
	-1   0    0    1   
$EndComp
Connection ~ 8650 1350
Wire Wire Line
	8650 1350 8550 1350
Wire Wire Line
	8975 1550 8650 1550
Connection ~ 8975 1550
Text Notes 8500 1275 0    50   ~ 0
934: 1uF\n914: IDx resistor
Wire Bus Line
	5100 2400 5100 3500
$EndSCHEMATC
